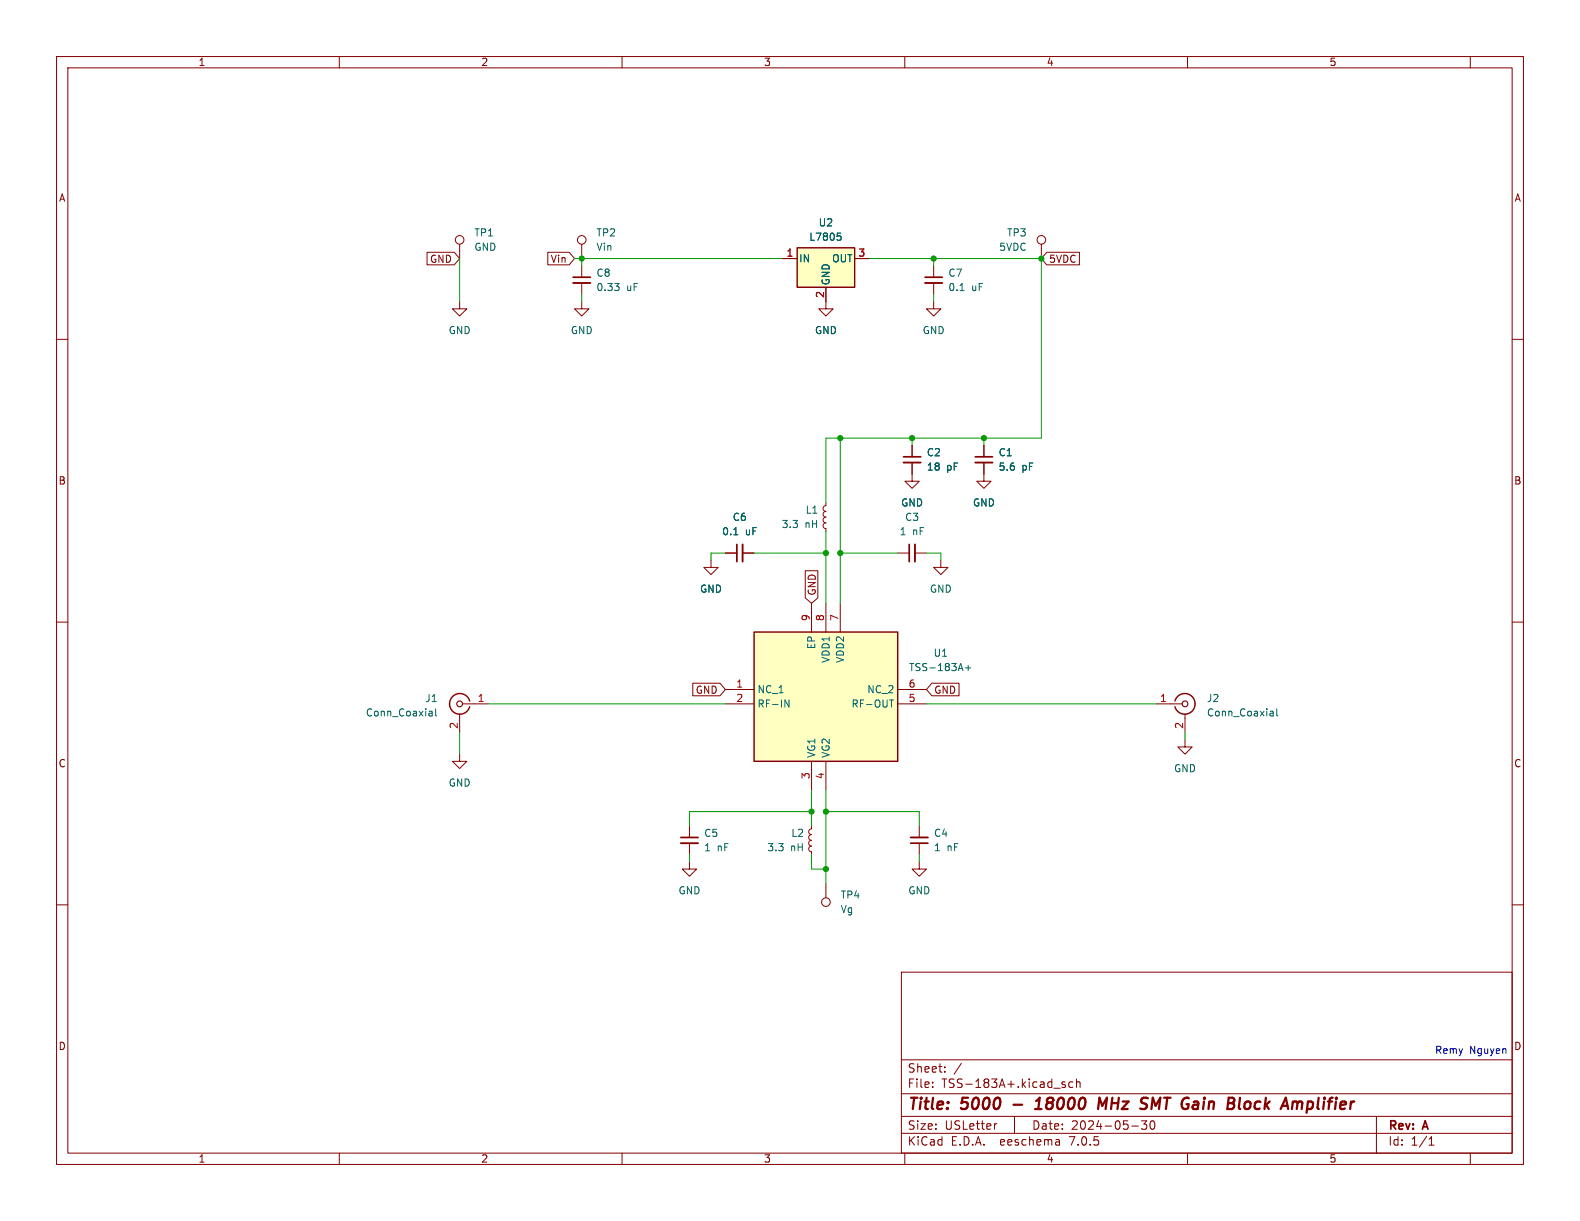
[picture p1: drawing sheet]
<svg xmlns="http://www.w3.org/2000/svg" width="279mm" height="216mm" viewBox="0 0 279 216" stroke-linecap="round" stroke-linejoin="round" font-family="sans-serif">
<g fill="none" stroke="#840000" stroke-width=".18">
<path d="M10 10h259.4v195.9h-259.4zM12 12h255.4v191.9h-255.4zM60 10v2M110 10v2M160 10v2M210 10v2M260 10v2M10 60h2M75.5 44.6h4.8l1 1.1-1 1.1h-4.8zM81.3 53.3v1.3h1.2l-1.2 1.3-1.3-1.3h1.3M81.3 43.2v2.5M96.9 44.6h3.7l1 1.1-1 1.1h-3.7z"/>
<path d="M102.9 53.3v1.3h1.2l-1.2 1.3-1.3-1.3h1.3M102.9 43.2v2.5M102.9 47v2M102.9 50v2.1M138.4 45.7h2.6M146 50.8v3.8h1.3l-1.3 1.3-1.2-1.3h1.2M151.1 45.7h2.6M165.1 53.3v1.3h1.3l-1.3 1.3-1.3-1.3h1.3M165.1 47v2M165.1 50v2.1M184.1 43.2v2.5M185.1 44.6h5.8v2.2h-5.8l-1-1.1z"/>
<path d="M267.4 60h2M161.3 78.7v2.1M174 78.7v2.1M125.7 99.1v1.2h1.3l-1.3 1.3-1.2-1.3h1.2M128.3 97.8h2M131.3 97.8h2M146 88.9v.5l-.3 .1-.2 .4 .2 .4 .3 .1-.3 .2-.2 .3 .2 .4 .3 .1-.3 .2-.2 .3 .2 .4 .3 .2-.3 .1-.2 .4 .2 .3 .3 .2v.5M158.7 97.8h2.1M161.3 81.8v3.3h1.3l-1.3 1.3-1.3-1.3h1.3M161.8 97.8h2M166.4 99.1v1.2h1.2l-1.2 1.3-1.3-1.3h1.3M174 81.8v3.3h1.3l-1.3 1.3-1.3-1.3h1.3"/>
<path d="M10 110h2M142.4 100.9h2.2v4.8l-1.1 1-1.1-1zM143.5 106.7v5.1M146 106.7v5.1M148.6 106.7v5.1M267.4 110h2M81.3 133.4v1.2h1.2l-1.2 1.3-1.3-1.3h1.3M81.3 126.2v3.3M81.8 124.5h4.6M122.5 120.8h4.8l1 1.1-1 1.1h-4.8zM128.3 124.5h5M128.3 121.9h5"/>
<path d="M143.5 134.6v5.1M146 134.6v5.1M158.7 124.5h5.1M158.7 121.9h5.1M164.8 120.8h4.8v2.2h-4.8l-1-1.1zM204.5 124.5h4.5M209.5 130.8v1.3h1.3l-1.3 1.3-1.2-1.3h1.2M209.5 126.2v3.3M10 160h2M121.9 152.4v1.3h1.3l-1.3 1.2-1.3-1.2h1.3M121.9 146.1v2M121.9 149.1v2"/>
<path d="M143.5 146.1v.5l-.3 .1-.2 .4 .1 .3 .4 .2-.3 .1-.2 .4 .1 .3 .4 .2-.3 .1-.2 .4 .1 .4 .4 .1-.3 .1-.2 .4 .1 .4 .4 .1v.5M146 156.2v2.6M162.6 152.4v1.3h1.2l-1.2 1.2-1.3-1.2h1.3M162.6 146.1v2M162.6 149.1v2M267.4 160h2M159.4 171.9h108v32h-108zM159.4 197.4h108M159.4 193.4h108M159.4 187.4h108M164.9 192.1v.2M164.9 191.4v.1"/>
<path d="M167.1 189.4v.2M167.1 188.7v.1M170 188l-1.3 1.9M176.3 198.7l-.4 .1M179.4 197.4v3M188.4 191.4l-.4-.1-.2 .2 .1 .2 .5 .2v.3h-.6M189.7 191.4l-.4-.1-.3 .3v.4l.1 .2h.6M190.4 191.4l.2-.1 .3 .1 .1 .9M190.4 190.8v1.5M200.1 199.1h1.2M201.9 198.2h.9l-.5 .6 .4 .1v.6l-.2 .2h-.4l-.2-.2M203.6 198.3l.1-.1a.81 .81 0 0 1 .6 .6 .81 .81 0 0 1-.3 .8l-.1 .1a.81 .81 0 0 1-.6-.6 .81 .81 0 0 1 .3-.8z"/>
<path d="M243.4 197.4v6.5M60 203.9v2M110 203.9v2M159.4 200.4h108M160 203.9v2M186.9 201.5l.4 .1 .1 .9M187.4 202.4l-.5 .1M187.4 201.8l-.5 .1M210 203.9v2M252.7 202.5h.9M252.7 201.4l.4-.4v1.5M260 203.9v2"/>
<circle cx="81.3" cy="42.4" r=".76"/>
<circle cx="102.9" cy="42.4" r=".76"/>
<circle cx="184.1" cy="42.4" r=".76"/>
<circle cx="146" cy="159.5" r=".76"/>
</g>
<path d="M183 196.1h1.2M183.2 194.7l.7-.6-.3 2M195.8 194.1l-.9 1.4-.5-1.4-.2 2M202.7 194.1l.3 .1M202.7 195.3l.1 .4-.1 .2M219.3 194.1l-.2 1.7 .2 .3M229.4 194.9v.2M229.4 195.1l-.1 1M230.1 194.8l-.5 .1-.2 .2" fill="none" stroke="#840000" stroke-width=".4"/>
<g fill="#ffffc2" stroke="#ffffc2" stroke-width=".18">
<path d="M141 43.8h10.1v7h-10.1z"/>
<path d="M133.3 111.8h25.4v22.8h-25.4z"/>
</g>
<path d="M141 43.8h10.1v7h-10.1zM133.3 111.8h25.4v22.8h-25.4zM83.1 124a1.81 1.81 0 0 0-2.8-1 1.81 1.81 0 0 0 0 2.9 1.81 1.81 0 0 0 2.8-.9M207.8 124a1.81 1.81 0 0 1 2.8-1 1.81 1.81 0 0 1 0 2.9 1.81 1.81 0 0 1-2.8-.9" fill="none" stroke="#840000" stroke-width=".25"/>
<g fill="none" stroke="#006464" stroke-width=".18">
<path d="M108.7 50.1h.8l-.5 .5M109.4 50.7v.6M148.1 41.2h.6M148.5 41.7l.2 .2v.3l-.2 .3M169.8 51.4h.7M129.8 94.6h.7M170.7 118.1h1M171.2 117.6v1M76 125.8h.2l.2 .1v.7M76.4 126.5l-.4 .1M76.4 126.1h-.4M77 125.3v1.1l.2 .2"/>
<path d="M138.8 123.8l.7 1.2v-1.2M157.3 123.8h.7M224.7 125.8h.4l.1 .8M225.2 126.5l-.5 .1M225.2 126.1h-.5M225.8 125.3v1.1l.1 .2"/>
</g>
<g fill="none" stroke="#840000" stroke-width=".2">
<circle cx="81.3" cy="124.5" r=".51"/>
<circle cx="209.6" cy="124.5" r=".51"/>
</g>
<path d="M101.3 50h3.1M163.6 50h3M131.3 96.3v3M159.8 81.8h3M161.8 96.3v3M172.5 81.8h3M120.4 149.1h3M161 148.1h3.1" fill="none" stroke="#840000" stroke-width=".33"/>
<path d="M101.3 49h3.1M163.6 49h3M130.3 96.3v3M159.8 80.8h3M160.8 96.3v3M172.5 80.8h3M120.4 148.1h3M161 149.1h3.1" fill="none" stroke="#840000" stroke-width=".3"/>
<g fill="none" stroke="#009600" stroke-width=".18">
<path d="M81.3 45.7v7.6M101.6 45.7h36.8M102.9 45.7v1.3M102.9 52.1v1.2M153.7 45.7h30.4v31.8h-38.1v11.4M165.1 45.7v1.3M165.1 52.1v1.2M148.6 77.5v29.2M161.3 77.5v1.2M174 77.5v1.2M128.3 97.8h-2.6v1.3M133.3 97.8h12.7"/>
<path d="M146 94v12.7M148.6 97.8h10.1M163.8 97.8h2.6v1.3M81.3 129.5v3.9M86.4 124.5h41.9M143.5 139.7v6.4M146 139.7v16.5M163.8 124.5h40.7M209.5 129.5v1.3M121.9 151.1v1.3M143.5 151.1v2.6h2.5M143.5 143.5h-21.6v2.6"/>
<path d="M146 143.5h16.6v2.6M162.6 151.1v1.3"/>
</g>
<g fill="#009600" stroke="#009600" stroke-width=".18">
<circle cx="165.1" cy="45.7" r=".46"/>
<circle cx="174" cy="77.5" r=".46"/>
<circle cx="161.3" cy="77.5" r=".46"/>
<circle cx="184.1" cy="45.7" r=".46"/>
<circle cx="146" cy="153.7" r=".46"/>
<circle cx="146" cy="143.5" r=".46"/>
<circle cx="143.5" cy="143.5" r=".46"/>
<circle cx="148.6" cy="77.5" r=".46"/>
<circle cx="102.9" cy="45.7" r=".46"/>
<circle cx="146" cy="97.8" r=".46"/>
<circle cx="148.6" cy="97.8" r=".46"/>
</g>
<g font-size="2.8" fill="#840000">
<text x="160.4" y="196.7">Title:</text>
<text x="169.9" y="196.7">5000</text>
<text x="179.6" y="196.7">-</text>
<text x="184.2" y="196.7">18000</text>
<text x="195.8" y="196.7">MHz</text>
<text x="204" y="196.7">SMT Gain</text>
<text x="220.5" y="196.7">Block</text>
<text x="230.8" y="196.7">Amplifier</text>
</g>
<g font-size="2.1" fill="#840000">
<text x="160.4" y="189.8">Sheet:</text>
<text x="160.4" y="192.5">File:</text>
<text x="166.4" y="192.5">TSS-183A+.kicad_sch</text>
<text x="160.4" y="202.7">KiCad</text>
<text x="160.4" y="199.9">Size:</text>
<text x="167" y="199.9">USLetter</text>
<text x="168.1" y="202.7">E.D.A.</text>
<text x="176.8" y="202.7">eeschema</text>
<text x="182.4" y="199.9">Date:</text>
<text x="189.1" y="202.7">7.0.5</text>
<text x="189.3" y="199.9">2024-05-30</text>
<text x="245.4" y="200.1">Rev:</text>
<text x="245.4" y="202.7">Id:</text>
<text x="249.4" y="202.7">1/1</text>
<text x="251.6" y="200.1">A</text>
</g>
<g font-size="1.8" fill="#840000">
<text x="35" y="11.8">1</text>
<text x="85" y="11.8">2</text>
<text x="135" y="11.8">3</text>
<text x="185" y="11.8">4</text>
<text x="235" y="11.8">5</text>
<text x="10.4" y="35.8">A</text>
<text x="267.8" y="35.8">A</text>
<text x="76" y="46.6">GND</text>
<text x="97.4" y="46.6">Vin</text>
<text x="185.4" y="46.6">5VDC</text>
<text x="10.3" y="85.8">B</text>
<text x="267.7" y="85.8">B</text>
<text x="144.4" y="105.4" transform="rotate(-90 144.4 105.4)">GND</text>
<text x="123" y="122.8">GND</text>
<text x="165.1" y="122.8">GND</text>
<text x="10.3" y="135.8">C</text>
<text x="267.7" y="135.8">C</text>
<text x="10.3" y="185.8">D</text>
<text x="267.7" y="185.8">D</text>
<text x="35" y="205.7">1</text>
<text x="85" y="205.7">2</text>
<text x="135" y="205.7">3</text>
<text x="185" y="205.7">4</text>
<text x="235" y="205.7">5</text>
</g>
<g font-size="1.8" fill="#006464">
<text x="83.8" y="42">TP1</text>
<text x="105.4" y="42">TP2</text>
<text x="144.7" y="40.2">U2</text>
<text x="178" y="42">TP3</text>
<text x="83.8" y="44.5">GND</text>
<text x="105.4" y="44.5">Vin</text>
<text x="141.2" y="46.5">IN</text>
<text x="143.1" y="42.7">L7805</text>
<text x="147.1" y="46.5">OUT</text>
<text x="176.6" y="44.5">5VDC</text>
<text x="105.4" y="49.1">C8</text>
<text x="105.4" y="51.6">0.33</text>
<text x="110.7" y="51.6">uF</text>
<text x="146.9" y="50.5" transform="rotate(-90 146.9 50.5)">GND</text>
<text x="167.6" y="49.1">C7</text>
<text x="167.6" y="51.6">0.1</text>
<text x="171.8" y="51.6">uF</text>
<text x="79.3" y="59.2">GND</text>
<text x="100.9" y="59.2">GND</text>
<text x="144.1" y="59.2">GND</text>
<text x="163.1" y="59.2">GND</text>
<text x="163.8" y="80.8">C2</text>
<text x="163.8" y="83.4">18</text>
<text x="167.4" y="83.4">pF</text>
<text x="176.5" y="80.8">C1</text>
<text x="176.5" y="83.4">5.6</text>
<text x="180.7" y="83.4">pF</text>
<text x="159.3" y="89.7">GND</text>
<text x="172" y="89.7">GND</text>
<text x="127.6" y="94.8">0.1</text>
<text x="129.5" y="92.3">C6</text>
<text x="131.8" y="94.8">uF</text>
<text x="138.2" y="93.5">3.3</text>
<text x="142.3" y="93.5">nH</text>
<text x="142.4" y="91">L1</text>
<text x="159" y="94.8">1</text>
<text x="160" y="92.3">C3</text>
<text x="161.3" y="94.8">nF</text>
<text x="123.7" y="105">GND</text>
<text x="164.4" y="105">GND</text>
<text x="144.3" y="114.8" transform="rotate(-90 144.3 114.8)">EP</text>
<text x="146.9" y="117.2" transform="rotate(-90 146.9 117.2)">VDD1</text>
<text x="149.4" y="117.2" transform="rotate(-90 149.4 117.2)">VDD2</text>
<text x="160.7" y="118.8">TSS-183A+</text>
<text x="165" y="116.3">U1</text>
<text x="75.2" y="124.3">J1</text>
<text x="133.9" y="122.7">NC_1</text>
<text x="133.9" y="125.3">RF-IN</text>
<text x="150.6" y="125.3">RF-OUT</text>
<text x="153.3" y="122.7">NC_2</text>
<text x="213.4" y="124.3">J2</text>
<text x="64.6" y="126.8">Conn_Coaxial</text>
<text x="213.4" y="126.8">Conn_Coaxial</text>
<text x="144.3" y="134.1" transform="rotate(-90 144.3 134.1)">VG1</text>
<text x="146.9" y="134.1" transform="rotate(-90 146.9 134.1)">VG2</text>
<text x="207.6" y="136.7">GND</text>
<text x="79.3" y="139.3">GND</text>
<text x="124.5" y="148.2">C5</text>
<text x="139.9" y="148.1">L2</text>
<text x="165.1" y="148.1">C4</text>
<text x="124.5" y="150.7">1</text>
<text x="126.8" y="150.7">nF</text>
<text x="135.6" y="150.7">3.3</text>
<text x="139.8" y="150.7">nH</text>
<text x="165.1" y="150.7">1</text>
<text x="167.4" y="150.7">nF</text>
<text x="119.9" y="158.3">GND</text>
<text x="148.6" y="159.1">TP4</text>
<text x="148.6" y="161.6">Vg</text>
<text x="160.6" y="158.3">GND</text>
</g>
<g font-size="1.8" fill="#a90000">
<text x="139" y="45.5">1</text>
<text x="151.7" y="45.5">3</text>
<text x="145.8" y="52.7" transform="rotate(-90 145.8 52.7)">2</text>
<text x="143.3" y="109.9" transform="rotate(-90 143.3 109.9)">9</text>
<text x="145.8" y="109.9" transform="rotate(-90 145.8 109.9)">8</text>
<text x="148.3" y="109.9" transform="rotate(-90 148.3 109.9)">7</text>
<text x="84.4" y="124.2">1</text>
<text x="130.1" y="121.7">1</text>
<text x="130.1" y="124.2">2</text>
<text x="160.6" y="124.2">5</text>
<text x="160.6" y="121.7">6</text>
<text x="205.1" y="124.2">1</text>
<text x="81" y="128.9" transform="rotate(-90 81 128.9)">2</text>
<text x="209.3" y="128.9" transform="rotate(-90 209.3 128.9)">2</text>
<text x="143.3" y="137.8" transform="rotate(-90 143.3 137.8)">3</text>
<text x="145.8" y="137.8" transform="rotate(-90 145.8 137.8)">4</text>
</g>
<g font-size="1.8" fill="#0000c2">
<text x="253.8" y="186.4">Remy</text>
<text x="259.9" y="186.4">Nguyen</text>
</g>
</svg>
